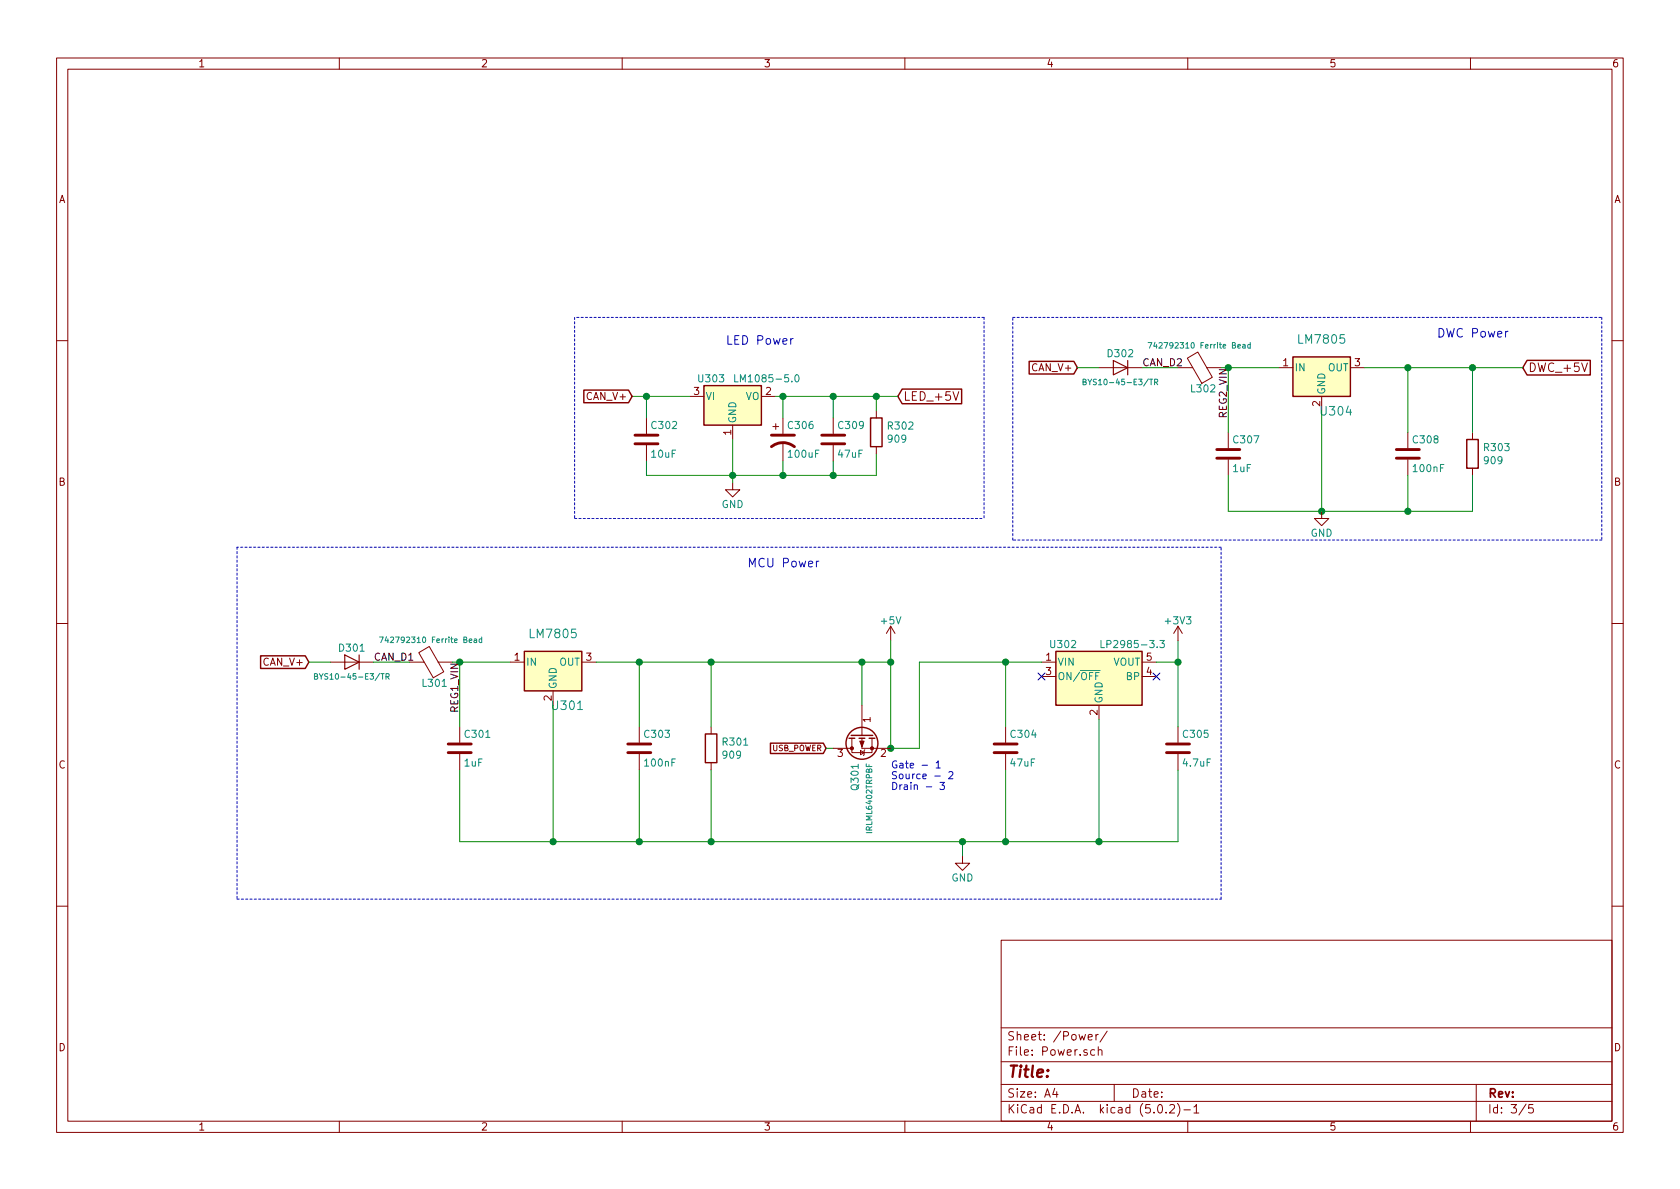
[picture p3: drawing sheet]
EESchema Schematic File Version 4
LIBS:FSAE Main Panel-cache
EELAYER 26 0
EELAYER END
$Descr A4 11693 8268
encoding utf-8
Sheet 3 5
Title ""
Date ""
Rev ""
Comp ""
Comment1 ""
Comment2 ""
Comment3 ""
Comment4 ""
$EndDescr
$Comp
L Device:D D301
U 1 1
P 2450 4600
F 0 "D301" H 2450 4700 50  0000 C CNN
F 1 "BYS10-45-E3/TR" H 2450 4500 39  0000 C CNN
F 2 "Diodes_SMD:D_SMA" H 2450 4600 50  0001 C CNN
F 3 "" H 2450 4600 50  0001 C CNN
F 4 "Schottky Diode 45V 1.5A DO214AC" H 2450 4600 50  0001 C CNN "Description"
	1    2450 4600
	-1   0    0    -1  
$EndComp
$Comp
L Device:Ferrite_Bead L301
U 1 1
P 3000 4600
F 0 "L301" V 2850 4625 50  0000 C CNN
F 1 "742792310 Ferrite Bead" V 3150 4600 39  0000 C CNN
F 2 "Inductors_SMD:L_1210" V 2930 4600 50  0001 C CNN
F 3 "" H 3000 4600 50  0001 C CNN
F 4 "30 Ohm Ferrite Bead 1210" V 3000 4600 50  0001 C CNN "Description"
	1    3000 4600
	0    1    -1   0   
$EndComp
$Comp
L power:+5V #PWR0304
U 1 1
P 6200 4450
F 0 "#PWR0304" H 6200 4300 50  0001 C CNN
F 1 "+5V" H 6200 4590 50  0000 C CNN
F 2 "" H 6200 4450 50  0001 C CNN
F 3 "" H 6200 4450 50  0001 C CNN
	1    6200 4450
	1    0    0    -1  
$EndComp
$Comp
L regul:LP2985-3.3 U302
U 1 1
P 7650 4700
F 0 "U302" H 7400 4925 50  0000 C CNN
F 1 "LP2985-3.3" H 7650 4925 50  0000 L CNN
F 2 "TO_SOT_Packages_SMD:SOT-23-5" H 7650 5025 50  0001 C CNN
F 3 "http://www.ti.com/lit/ds/symlink/lp2985-n.pdf" H 7650 4700 50  0001 C CNN
F 4 "TI" H 7650 4700 60  0001 C CNN "Manufacturer"
F 5 "3.3V" H 7650 4700 60  0001 C CNN "Output Voltage"
F 6 "150mA" H 7650 4700 60  0001 C CNN "Output Current"
	1    7650 4700
	1    0    0    -1  
$EndComp
$Comp
L Device:C C304
U 1 1
P 7000 5200
F 0 "C304" H 7025 5300 50  0000 L CNN
F 1 "47uF" H 7025 5100 50  0000 L CNN
F 2 "Capacitors_SMD:C_1206" H 7038 5050 50  0001 C CNN
F 3 "" H 7000 5200 50  0001 C CNN
F 4 "Ceramic 47uF 10V X5R 1206" H 7000 5200 50  0001 C CNN "Description"
	1    7000 5200
	1    0    0    -1  
$EndComp
Wire Wire Line
	2600 4600 2850 4600
Connection ~ 7000 4600
Wire Wire Line
	7650 5850 7650 5000
Connection ~ 7000 5850
Wire Wire Line
	7000 4600 7000 5050
Wire Wire Line
	7000 5850 7000 5350
$Comp
L Device:C C305
U 1 1
P 8200 5200
F 0 "C305" H 8225 5300 50  0000 L CNN
F 1 "4.7uF" H 8225 5100 50  0000 L CNN
F 2 "Capacitors_SMD:C_1206" H 8238 5050 50  0001 C CNN
F 3 "" H 8200 5200 50  0001 C CNN
F 4 "4.7uF 10V X5R 1206" H 8200 5200 50  0001 C CNN "Description"
	1    8200 5200
	1    0    0    -1  
$EndComp
Wire Wire Line
	8050 4600 8200 4600
Wire Wire Line
	8200 4450 8200 4600
Wire Wire Line
	8200 5850 8200 5350
Connection ~ 7650 5850
$Comp
L power:+3V3 #PWR0306
U 1 1
P 8200 4450
F 0 "#PWR0306" H 8200 4300 50  0001 C CNN
F 1 "+3V3" H 8200 4590 50  0000 C CNN
F 2 "" H 8200 4450 50  0001 C CNN
F 3 "" H 8200 4450 50  0001 C CNN
	1    8200 4450
	1    0    0    -1  
$EndComp
Connection ~ 8200 4600
Text GLabel 5750 5200 0    39   Input ~ 0
USB_POWER
Wire Wire Line
	5750 5200 5800 5200
Wire Wire Line
	6200 5200 6400 5200
Wire Wire Line
	6400 5200 6400 4600
Wire Wire Line
	6400 4600 7000 4600
Wire Wire Line
	6200 4450 6200 4600
Connection ~ 6200 4600
Connection ~ 6000 4600
Wire Wire Line
	6000 4600 6000 4900
Wire Wire Line
	3200 5850 3850 5850
$Comp
L power:GND #PWR0305
U 1 1
P 6700 5950
F 0 "#PWR0305" H 6700 5700 50  0001 C CNN
F 1 "GND" H 6700 5800 50  0000 C CNN
F 2 "" H 6700 5950 50  0001 C CNN
F 3 "" H 6700 5950 50  0001 C CNN
	1    6700 5950
	1    0    0    -1  
$EndComp
Wire Wire Line
	6700 5950 6700 5850
Connection ~ 6700 5850
$Comp
L Device:C C301
U 1 1
P 3200 5200
F 0 "C301" H 3225 5300 50  0000 L CNN
F 1 "1uF" H 3225 5100 50  0000 L CNN
F 2 "Capacitors_SMD:C_1206" H 3238 5050 50  0001 C CNN
F 3 "" H 3200 5200 50  0001 C CNN
F 4 "Ceramic 4.7uF 25V X5R 1206" H 3200 5200 50  0001 C CNN "Description"
	1    3200 5200
	1    0    0    -1  
$EndComp
Wire Wire Line
	3150 4600 3200 4600
Wire Wire Line
	3200 4600 3200 5050
Wire Wire Line
	3200 5350 3200 5850
Connection ~ 3850 5850
Connection ~ 3200 4600
$Comp
L Device:C C303
U 1 1
P 4450 5200
F 0 "C303" H 4475 5300 50  0000 L CNN
F 1 "100nF" H 4475 5100 50  0000 L CNN
F 2 "Capacitors_SMD:C_1206" H 4488 5050 50  0001 C CNN
F 3 "" H 4450 5200 50  0001 C CNN
F 4 "Ceramic 4.7uF 10V X5R 1206" H 4450 5200 50  0001 C CNN "Description"
	1    4450 5200
	1    0    0    -1  
$EndComp
Wire Wire Line
	4450 5050 4450 4600
Connection ~ 4450 4600
Wire Wire Line
	4450 5350 4450 5850
Connection ~ 4450 5850
Wire Notes Line
	8500 6250 8500 3800
Wire Notes Line
	1650 3800 1650 6250
Text Notes 5200 3950 0    60   ~ 0
MCU Power
$Comp
L regul:uA7805 U301
U 1 1
P 3850 4600
F 0 "U301" H 3950 4300 60  0000 C CNN
F 1 "LM7805" H 3850 4800 60  0000 C CNN
F 2 "TO_SOT_Packages_SMD:SOT-223-3_TabPin2" H 3850 4600 60  0001 C CNN
F 3 "http://www.ti.com/lit/ds/symlink/lm340.pdf" H 3850 4600 60  0001 C CNN
	1    3850 4600
	1    0    0    -1  
$EndComp
$Comp
L regul:LM1085-5.0 U303
U 1 1
P 5100 2750
F 0 "U303" H 4950 2875 50  0000 C CNN
F 1 "LM1085-5.0" H 5100 2875 50  0000 L CNN
F 2 "Texas_Additions:TO-263-3_TabPin2_Tab" H 5100 3000 50  0001 C CIN
F 3 "" H 5100 2750 50  0001 C CNN
F 4 "Linear Regulator 5V 3A TO263" H 5100 2750 50  0001 C CNN "Description"
	1    5100 2750
	1    0    0    -1  
$EndComp
Wire Wire Line
	4400 2750 4500 2750
$Comp
L power:GND #PWR0303
U 1 1
P 5100 3350
F 0 "#PWR0303" H 5100 3100 50  0001 C CNN
F 1 "GND" H 5100 3200 50  0000 C CNN
F 2 "" H 5100 3350 50  0001 C CNN
F 3 "" H 5100 3350 50  0001 C CNN
	1    5100 3350
	1    0    0    -1  
$EndComp
Wire Wire Line
	5100 3050 5100 3300
$Comp
L Device:C C302
U 1 1
P 4500 3050
F 0 "C302" H 4525 3150 50  0000 L CNN
F 1 "10uF" H 4525 2950 50  0000 L CNN
F 2 "Capacitors_SMD:C_1206" H 4500 3050 50  0001 C CNN
F 3 "" H 4500 3050 50  0001 C CNN
F 4 "Ceramic 10uF 25V X5R 1206" H 4500 3050 50  0001 C CNN "Description"
	1    4500 3050
	1    0    0    -1  
$EndComp
$Comp
L Device:CP1 C306
U 1 1
P 5450 3050
F 0 "C306" H 5475 3150 50  0000 L CNN
F 1 "100uF" H 5475 2950 50  0000 L CNN
F 2 "Capacitors_Tantalum_SMD:CP_Tantalum_Case-D_EIA-7343-31_Reflow" H 5450 3050 50  0001 C CNN
F 3 "" H 5450 3050 50  0001 C CNN
F 4 "Tantalum 100uF 10V 2917" H 5450 3050 50  0001 C CNN "Description"
	1    5450 3050
	1    0    0    -1  
$EndComp
Wire Wire Line
	4500 2900 4500 2750
Connection ~ 4500 2750
Wire Wire Line
	4500 3200 4500 3300
Wire Wire Line
	4500 3300 5100 3300
Connection ~ 5100 3300
Wire Wire Line
	5450 2900 5450 2750
Wire Wire Line
	5400 2750 5450 2750
Wire Wire Line
	5450 3300 5450 3200
Text GLabel 6250 2750 2    60   Input ~ 0
LED_+5V
Text GLabel 10600 2550 2    60   Input ~ 0
DWC_+5V
Text Notes 5050 2400 0    60   ~ 0
LED Power
Wire Wire Line
	7000 4600 7250 4600
Wire Wire Line
	7000 5850 7650 5850
Wire Wire Line
	7650 5850 8200 5850
Wire Wire Line
	8200 4600 8200 5050
Wire Wire Line
	6200 4600 6200 5200
Wire Wire Line
	6000 4600 6200 4600
Wire Wire Line
	6700 5850 7000 5850
Wire Wire Line
	3850 5850 4450 5850
Wire Wire Line
	4450 4600 4950 4600
Wire Wire Line
	4450 5850 4950 5850
Wire Wire Line
	4500 2750 4800 2750
Wire Wire Line
	5100 3300 5100 3350
Wire Wire Line
	5100 3300 5450 3300
Text Notes 6200 5500 0    50   ~ 0
Gate - 1\nSource - 2\nDrain - 3
Text GLabel 4400 2750 0    50   Input ~ 0
CAN_V+
Text GLabel 2150 4600 0    50   Input ~ 0
CAN_V+
Wire Wire Line
	2300 4600 2150 4600
NoConn ~ 8050 4700
NoConn ~ 7250 4700
Connection ~ 6200 5200
$Comp
L Device:Q_PMOS_GSD Q301
U 1 1
P 6000 5100
F 0 "Q301" H 6200 5150 50  0000 L CNN
F 1 "IRLML6402TRPBF" H 6200 5050 39  0000 L CNN
F 2 "TO_SOT_Packages_SMD:SOT-23" H 6200 5200 50  0001 C CNN
F 3 "" H 6000 5100 50  0001 C CNN
F 4 "P-Channel MOSFET SOT-23" H 6000 5100 50  0001 C CNN "Description"
	1    6000 5100
	0    -1   1    0   
$EndComp
$Comp
L Device:D D302
U 1 1
P 7800 2550
F 0 "D302" H 7800 2650 50  0000 C CNN
F 1 "BYS10-45-E3/TR" H 7800 2450 39  0000 C CNN
F 2 "Diodes_SMD:D_SMA" H 7800 2550 50  0001 C CNN
F 3 "" H 7800 2550 50  0001 C CNN
F 4 "Schottky Diode 45V 1.5A DO214AC" H 7800 2550 50  0001 C CNN "Description"
	1    7800 2550
	-1   0    0    -1  
$EndComp
$Comp
L Device:Ferrite_Bead L302
U 1 1
P 8350 2550
F 0 "L302" V 8200 2575 50  0000 C CNN
F 1 "742792310 Ferrite Bead" V 8500 2550 39  0000 C CNN
F 2 "Inductors_SMD:L_1210" V 8280 2550 50  0001 C CNN
F 3 "" H 8350 2550 50  0001 C CNN
F 4 "30 Ohm Ferrite Bead 1210" V 8350 2550 50  0001 C CNN "Description"
	1    8350 2550
	0    1    -1   0   
$EndComp
Wire Wire Line
	7950 2550 8200 2550
$Comp
L Device:C C307
U 1 1
P 8550 3150
F 0 "C307" H 8575 3250 50  0000 L CNN
F 1 "1uF" H 8575 3050 50  0000 L CNN
F 2 "Capacitors_SMD:C_1206" H 8588 3000 50  0001 C CNN
F 3 "" H 8550 3150 50  0001 C CNN
F 4 "Ceramic 4.7uF 25V X7R 1206" H 8550 3150 50  0001 C CNN "Description"
	1    8550 3150
	1    0    0    -1  
$EndComp
Wire Wire Line
	8500 2550 8550 2550
Wire Wire Line
	8550 2550 8550 3000
Wire Wire Line
	8550 3300 8550 3550
Connection ~ 8550 2550
$Comp
L Device:C C308
U 1 1
P 9800 3150
F 0 "C308" H 9825 3250 50  0000 L CNN
F 1 "100nF" H 9825 3050 50  0000 L CNN
F 2 "Capacitors_SMD:C_1206" H 9838 3000 50  0001 C CNN
F 3 "" H 9800 3150 50  0001 C CNN
F 4 "Ceramic 4.7uF 10V X5R 1206" H 9800 3150 50  0001 C CNN "Description"
	1    9800 3150
	1    0    0    -1  
$EndComp
Wire Wire Line
	9800 3000 9800 2550
Connection ~ 9800 2550
Wire Wire Line
	9800 3300 9800 3550
$Comp
L Regulator_Linear:uA7805 U304
U 1 1
P 9200 2550
F 0 "U304" H 9300 2250 60  0000 C CNN
F 1 "LM7805" H 9200 2750 60  0000 C CNN
F 2 "TO_SOT_Packages_SMD:SOT-223-3_TabPin2" H 9200 2550 60  0001 C CNN
F 3 "http://www.ti.com/lit/ds/symlink/lm340.pdf" H 9200 2550 60  0001 C CNN
	1    9200 2550
	1    0    0    -1  
$EndComp
Wire Wire Line
	9800 2550 10250 2550
Text GLabel 7500 2550 0    50   Input ~ 0
CAN_V+
Wire Wire Line
	7650 2550 7500 2550
Wire Wire Line
	8550 3550 9200 3550
Wire Wire Line
	9200 3550 9800 3550
Connection ~ 9200 3550
$Comp
L power:GND #PWR0114
U 1 1
P 9200 3550
F 0 "#PWR0114" H 9200 3300 50  0001 C CNN
F 1 "GND" H 9200 3400 50  0000 C CNN
F 2 "" H 9200 3550 50  0001 C CNN
F 3 "" H 9200 3550 50  0001 C CNN
	1    9200 3550
	1    0    0    -1  
$EndComp
$Comp
L Device:R R301
U 1 1
P 4950 5200
F 0 "R301" H 5020 5246 50  0000 L CNN
F 1 "909" H 5020 5155 50  0000 L CNN
F 2 "Resistors_SMD:R_1206" V 4880 5200 50  0001 C CNN
F 3 "~" H 4950 5200 50  0001 C CNN
	1    4950 5200
	1    0    0    -1  
$EndComp
Wire Wire Line
	4950 5050 4950 4600
Connection ~ 4950 4600
Wire Wire Line
	4950 4600 6000 4600
Wire Wire Line
	4950 5350 4950 5850
Connection ~ 4950 5850
Wire Wire Line
	4950 5850 6700 5850
$Comp
L Device:R R303
U 1 1
P 10250 3150
F 0 "R303" H 10320 3196 50  0000 L CNN
F 1 "909" H 10320 3105 50  0000 L CNN
F 2 "Resistors_SMD:R_1206" V 10180 3150 50  0001 C CNN
F 3 "~" H 10250 3150 50  0001 C CNN
	1    10250 3150
	1    0    0    -1  
$EndComp
Wire Wire Line
	10250 3300 10250 3550
Wire Wire Line
	10250 3550 9800 3550
Connection ~ 9800 3550
Wire Wire Line
	10250 3000 10250 2550
Connection ~ 10250 2550
Wire Wire Line
	10250 2550 10600 2550
$Comp
L Device:R R302
U 1 1
P 6100 3000
F 0 "R302" H 6170 3046 50  0000 L CNN
F 1 "909" H 6170 2955 50  0000 L CNN
F 2 "Resistors_SMD:R_1206" V 6030 3000 50  0001 C CNN
F 3 "~" H 6100 3000 50  0001 C CNN
	1    6100 3000
	1    0    0    -1  
$EndComp
Wire Wire Line
	6100 2850 6100 2750
Connection ~ 6100 2750
Wire Wire Line
	6100 2750 6250 2750
Wire Wire Line
	6100 3150 6100 3300
Wire Notes Line
	6850 2200 4000 2200
Wire Notes Line
	4000 2200 4000 3600
Wire Notes Line
	4000 3600 6850 3600
Wire Notes Line
	6850 2200 6850 3600
Wire Notes Line
	7050 2200 11150 2200
Wire Notes Line
	11150 2200 11150 3750
Wire Notes Line
	11150 3750 7050 3750
Wire Notes Line
	7050 3750 7050 2200
Wire Notes Line
	8500 3800 1650 3800
Wire Notes Line
	1650 6250 8500 6250
Text Notes 10000 2350 0    60   ~ 0
DWC Power
Connection ~ 5450 2750
Connection ~ 5450 3300
Wire Wire Line
	5450 2750 5800 2750
$Comp
L Device:C C309
U 1 1
P 5800 3050
F 0 "C309" H 5825 3150 50  0000 L CNN
F 1 "47uF" H 5825 2950 50  0000 L CNN
F 2 "Capacitors_SMD:C_1206" H 5838 2900 50  0001 C CNN
F 3 "" H 5800 3050 50  0001 C CNN
F 4 "Ceramic 47uF 10V X5R 1206" H 5800 3050 50  0001 C CNN "Description"
	1    5800 3050
	1    0    0    -1  
$EndComp
Wire Wire Line
	5800 2900 5800 2750
Connection ~ 5800 2750
Wire Wire Line
	5800 2750 6100 2750
Wire Wire Line
	5450 3300 5800 3300
Wire Wire Line
	5800 3200 5800 3300
Connection ~ 5800 3300
Wire Wire Line
	5800 3300 6100 3300
Text Label 2600 4600 0    50   ~ 0
CAN_D1
Text Label 3200 4600 3    50   ~ 0
REG1_VIN
Text Label 7950 2550 0    50   ~ 0
CAN_D2
Text Label 8550 2550 3    50   ~ 0
REG2_VIN
Wire Wire Line
	4150 4600 4450 4600
Wire Wire Line
	3850 4900 3850 5850
Wire Wire Line
	3200 4600 3550 4600
Wire Wire Line
	8550 2550 8900 2550
Wire Wire Line
	9200 2850 9200 3550
Wire Wire Line
	9500 2550 9800 2550
$EndSCHEMATC
